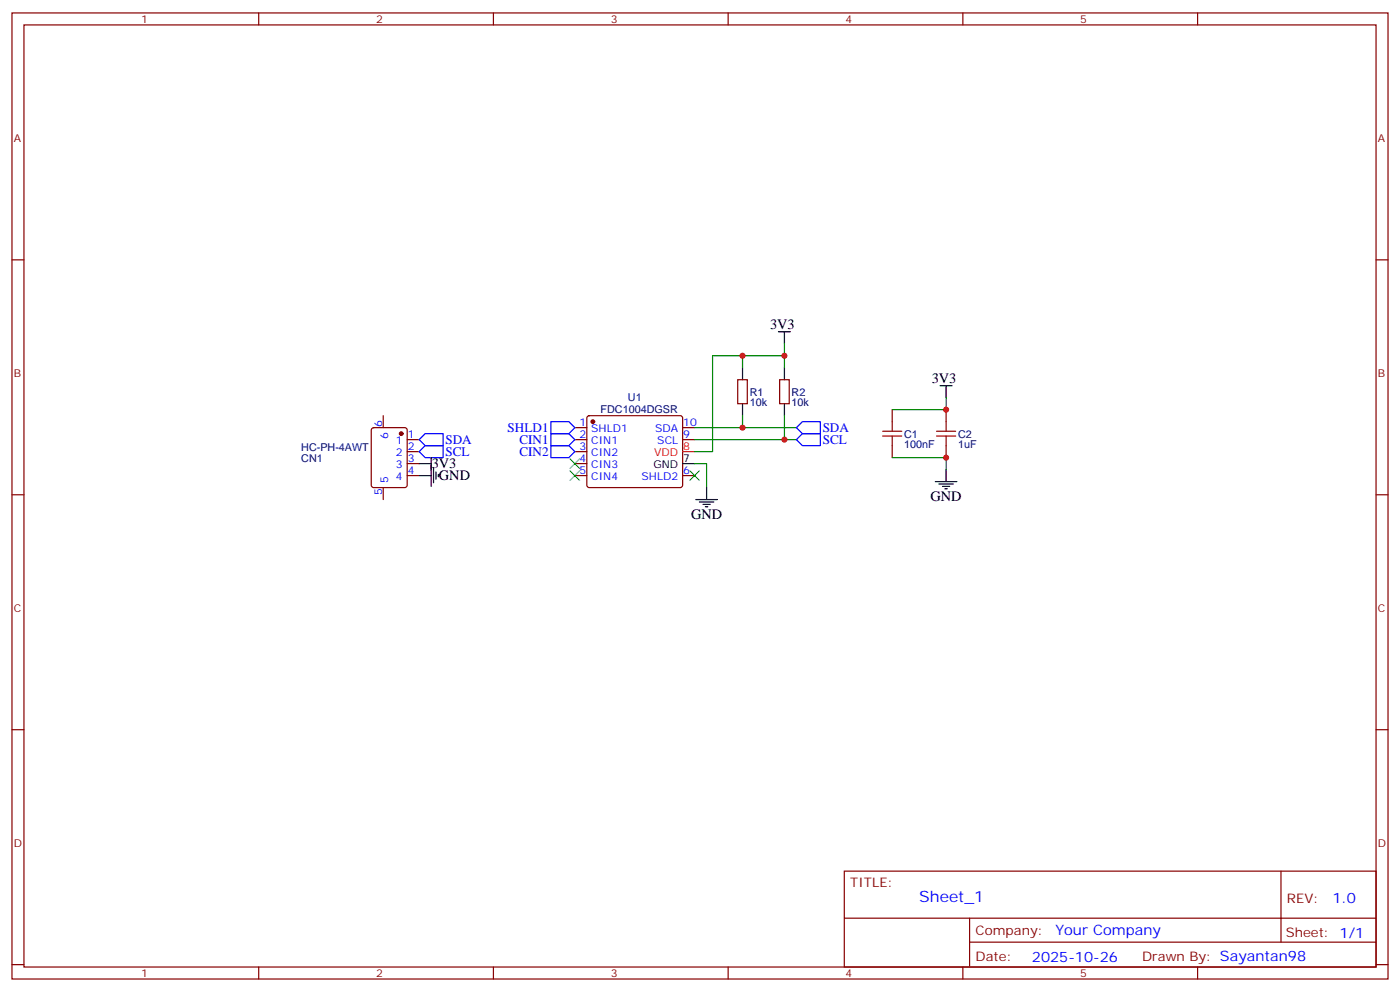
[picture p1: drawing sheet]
<svg xmlns="http://www.w3.org/2000/svg" width="412mm" height="292mm" viewBox="0 0 412 292" stroke-linecap="round" stroke-linejoin="round" font-family="sans-serif">
<g fill="none" stroke="#870000" stroke-width=".35">
<path d="M3.5 3.8h405.4v284.3h-405.4zM7.1 7.3h398.2v277.3h-398.2zM76.2 3.8v3.5M145.3 3.8v3.5M214.5 3.8v3.5M283.6 3.8v3.5M352.8 3.8v3.5M3.5 76.5h3.6M405.3 76.5h3.6M217.3 111.8h2.8v7h-2.8zM229.7 111.8h2.8v7h-2.8zM109.6 126.1l.5-.2h9.1l.7 .4v16.5l-.4 .7h-9.4l-.7-.5v-16.4z"/>
<path d="M112.9 122.3v3.6M119.9 129.4h3.6M119.9 132.9h3.6M119.9 136.5h3.6M119.9 140h3.6M169.3 125.9h3.6M169.3 129.4h3.6M169.3 132.9h3.6M169.3 136.5h3.6M169.3 140h3.6M173.1 122.5l.5-.2h26.8l.5 .2 .2 .5-.1 20.1-.6 .4-27.1-.1-.4-.6v-19.8zM201.1 125.9h3.5"/>
<path d="M201.1 129.4h3.5M201.1 140h3.5M262.8 120.6v3.5M262.8 131.2v3.5M278.7 120.6v3.5M278.7 131.2v3.5M3.5 145.6h3.6M112.9 143.5v3.5M405.3 145.6h3.6M3.5 214.8h3.6M405.3 214.8h3.6M248.7 256.4h156.6v28.2h-156.6z"/>
<path d="M377.3 256.4v20.9M248.7 270.2h156.5M285.6 277.3h119.6M285.6 270.2v14.2M3.5 283.9h3.6M76.2 284.6v3.5M145.3 284.6v3.5M214.5 284.6v3.5M283.6 284.6v3.5M352.8 284.6v3.5M405.3 283.9h3.6"/>
</g>
<g fill="#870000" stroke="#870000" stroke-width=".35">
<circle cx="174.6" cy="124.1" r=".53"/>
<circle cx="118.2" cy="127.6" r=".53"/>
</g>
<g fill="none" stroke="#000" stroke-width=".35">
<path d="M229.3 97.6h3.5M231.1 97.6v3.6M218.7 108.2v3.6M218.7 118.8v3.5M231.1 108.2v3.6M231.1 118.8v3.5M276.9 113.5h3.6M278.7 113.5v3.6M123.5 136.5h3.5M123.5 140h3.5M127 134.7v8.5M127.7 137.9v4.2"/>
<path d="M128.4 138.9v2.1M129.1 139.6v.7M201.1 136.5h3.5M278.7 138.2v3.5M205 147h6.3M206 147.7h4.3M207.1 148.4h2.1M207.8 149.2h.7M208.1 143.5v3.5M275.5 141.7h6.4M276.6 142.5h4.2M277.6 143.2h2.2"/>
<path d="M278.3 143.9h.7"/>
</g>
<path d="M201.1 132.9h3.5" fill="none" stroke="#f00" stroke-width=".35"/>
<path d="M218.7 104.7v3.5M231.1 104.7h-21.2v28.2h-5.3M231.1 101.2v7M278.7 117.1v3.5h-15.9M204.6 136.5h3.5v7M218.7 122.3v3.6h-14.1M218.7 125.9h15.9M231.1 122.3v7.1h-26.5M231.1 129.4h3.5M262.8 134.7h15.9v3.5" fill="none" stroke="#008700" stroke-width=".35"/>
<path d="M123.5 129.4l1.7-1.8h5.3v3.6h-5.3zM123.5 132.9l1.7-1.7h5.3v3.5h-5.3zM162.3 124.1h5.3l1.7 1.8-1.7 1.7h-5.3zM162.3 127.6h5.3l1.7 1.8-1.7 1.8h-5.3zM162.3 131.2h5.3l1.7 1.7-1.7 1.8h-5.3zM234.6 125.9l1.8-1.8h5.3v3.5h-5.3zM234.6 129.4l1.8-1.8h5.3v3.6h-5.3z" fill="none" stroke="#00f" stroke-width=".35"/>
<path d="M260 126.9h5.6M260 128.3h5.6M262.8 124.1v2.8M262.8 128.3v2.9M275.9 126.9h5.6M275.9 128.3h5.6M278.7 124.1v2.8M278.7 128.3v2.9" fill="none" stroke="#a10000" stroke-width=".35"/>
<path d="M167.9 135l2.8 2.9M167.9 138.6l2.8 2.8M170.7 135l-2.8 2.9M170.7 138.6l-2.8 2.8M203.2 138.6l2.8 2.8M206 138.6l-2.8 2.8" fill="none" stroke="#3c3" stroke-width=".35"/>
<g fill="#c00">
<circle cx="218.7" cy="125.9" r=".88"/>
<circle cx="231.1" cy="129.4" r=".88"/>
<circle cx="231.1" cy="104.7" r=".88"/>
<circle cx="218.7" cy="104.7" r=".88"/>
<circle cx="278.7" cy="120.6" r=".88"/>
<circle cx="278.7" cy="134.7" r=".88"/>
</g>
<text font-size="4.6" fill="#00f" x="270.8" y="265.4">Sheet_1</text>
<g font-size="4.2">
<text x="226.8" y="96.9">3V3</text>
<text x="274.5" y="112.8">3V3</text>
<text x="127.2" y="137.9">3V3</text>
<text x="129.3" y="141.4">GND</text>
<text x="274.1" y="147.4">GND</text>
<text x="203.6" y="152.7">GND</text>
</g>
<g font-size="4.2" fill="#00f">
<text x="392.5" y="265.7">1.0</text>
<text x="310.9" y="275.2">Your Company</text>
<text x="304" y="283">2025-10-26</text>
</g>
<g font-size="3.9" fill="#00f">
<text x="131.2" y="130.7">SDA</text>
<text x="149.5" y="127.1">SHLD1</text>
<text x="153" y="130.7">CIN1</text>
<text x="242.3" y="127.2">SDA</text>
<text x="242.4" y="130.7">SCL</text>
<text x="131.2" y="134.2">SCL</text>
<text x="153" y="134.2">CIN2</text>
</g>
<g font-size="3.9" fill="#800">
<text x="250.5" y="261">TITLE:</text>
<text x="379.1" y="265.7">REV:</text>
<text x="287.4" y="275.2">Company:</text>
<text x="378.7" y="275.8">Sheet: 1/1</text>
<text x="287.4" y="282.9">Date:</text>
<text x="336.4" y="282.9">Drawn By: Sayantan98</text>
</g>
<g font-size="3.2" fill="#800">
<text x="41.6" y="6.8">1</text>
<text x="110.8" y="6.8">2</text>
<text x="179.9" y="6.8">3</text>
<text x="249.1" y="6.8">4</text>
<text x="318.2" y="6.8">5</text>
<text x="4.1" y="41.9">A</text>
<text x="405.9" y="41.9">A</text>
<text x="4.1" y="111.1">B</text>
<text x="405.9" y="111.1">B</text>
<text x="4.1" y="180.2">C</text>
<text x="405.9" y="180.2">C</text>
<text x="4.1" y="249.3">D</text>
<text x="405.9" y="249.3">D</text>
<text x="41.6" y="287.6">1</text>
<text x="110.8" y="287.6">2</text>
<text x="179.9" y="287.6">3</text>
<text x="249.1" y="287.6">4</text>
<text x="318.2" y="287.6">5</text>
</g>
<g font-size="3.2" fill="#000080">
<text x="185" y="117.9">U1</text>
<text x="220.8" y="119.6">10k</text>
<text x="220.8" y="116.4">R1</text>
<text x="233.2" y="119.6">10k</text>
<text x="233.2" y="116.4">R2</text>
<text x="176.9" y="121.7">FDC1004DGSR</text>
<text x="266.3" y="132">100nF</text>
<text x="266.3" y="128.8">C1</text>
<text x="282.2" y="132">1uF</text>
<text x="282.2" y="128.8">C2</text>
<text x="88.7" y="132.9">HC-PH-4AWT</text>
<text x="88.7" y="136">CN1</text>
</g>
<g font-size="3.2" fill="#00f">
<text x="112.5" y="125.7" transform="rotate(-90 112.5 125.7)">6</text>
<text x="170.7" y="125.5">1</text>
<text x="201.3" y="125.5">10</text>
<text x="114.3" y="129.2" transform="rotate(-90 114.3 129.2)">6</text>
<text x="116.6" y="130.8">1</text>
<text x="120.1" y="129">1</text>
<text x="170.7" y="129">2</text>
<text x="174.2" y="127.3">SHLD1</text>
<text x="174.2" y="130.8">CIN1</text>
<text x="193" y="127.3">SDA</text>
<text x="193.6" y="130.8">SCL</text>
<text x="201.3" y="129">9</text>
<text x="116.6" y="134.3">2</text>
<text x="116.6" y="137.9">3</text>
<text x="120.1" y="132.6">2</text>
<text x="120.1" y="136.1">3</text>
<text x="170.7" y="132.6">3</text>
<text x="170.7" y="136.1">4</text>
<text x="174.2" y="134.3">CIN2</text>
<text x="174.2" y="137.9">CIN3</text>
<text x="114.3" y="142.2" transform="rotate(-90 114.3 142.2)">5</text>
<text x="116.6" y="141.4">4</text>
<text x="120.1" y="139.6">4</text>
<text x="170.7" y="139.6">5</text>
<text x="174.2" y="141.4">CIN4</text>
<text x="189" y="141.4">SHLD2</text>
<text x="201.3" y="139.6">6</text>
<text x="112.5" y="145.7" transform="rotate(-90 112.5 145.7)">5</text>
</g>
<g font-size="3.2">
<text x="192.5" y="137.9">GND</text>
<text x="201.3" y="136.1">7</text>
</g>
<g font-size="3.2" fill="#f00">
<text x="192.7" y="134.3">VDD</text>
<text x="201.3" y="132.6">8</text>
</g>
</svg>
